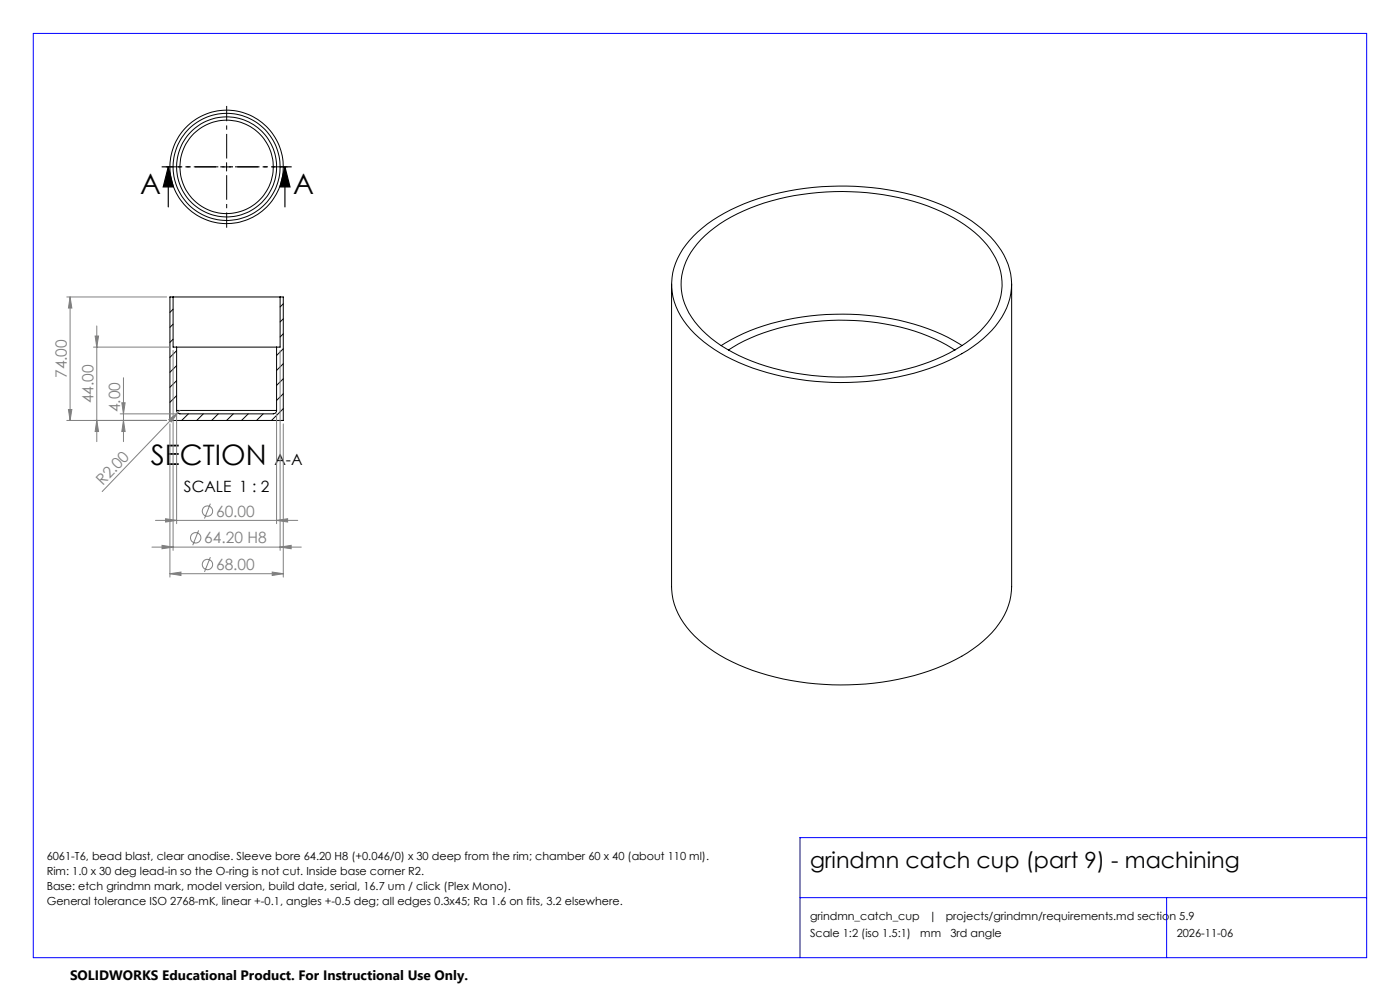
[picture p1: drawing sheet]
<svg xmlns="http://www.w3.org/2000/svg" width="420mm" height="297mm" viewBox="0 0 420 297" stroke-linecap="round" stroke-linejoin="round" font-family="sans-serif">
<g fill="none" stroke="#000" stroke-width=".3">
<path d="M66.7 50h2.5M68 48.8v2.5M208.1 70.7a52.4 52.4 0 0 1 26.2-13 83.5 83.5 0 0 1 48 3.6 39.1 39.1 0 0 1 18.1 13.7 18.5 18.5 0 0 1-1.7 22.7 43.7 43.7 0 0 1-20.1 12.8 82.8 82.8 0 0 1-56.9-1.8 37.1 37.1 0 0 1-17.5-14 18.6 18.6 0 0 1 2.7-22.7zM210.3 71.8a50.3 50.3 0 0 1 25.6-12.7 77.7 77.7 0 0 1 46.5 4.3 33 33 0 0 1 16.3 13.9 17.6 17.6 0 0 1-3.5 20.7 47.8 47.8 0 0 1-25 13.1 77.8 77.8 0 0 1-48.6-4.6 31.9 31.9 0 0 1-15.6-14.1 17.4 17.4 0 0 1 3.2-19.4zM51.1 89l-.1 .1M51.9 89h32.1M51.9 92.7l-.9 .9M51.9 97.2l-.9 .9M51.9 89h-.9v37h34v-37h-1M51.9 89v15h1.1M84 89v15h-1M85 91l-1 1"/>
<path d="M85 95.6l-1 .9M201.5 85.2v90.6a21.6 21.6 0 0 0 8.2 16 57.1 57.1 0 0 0 27.6 12.1 81.5 81.5 0 0 0 47.5-5.3 34.9 34.9 0 0 0 16.5-14.3 18.5 18.5 0 0 0 2.2-8.5v-90.6M51.9 101.7l-.9 .9M53 104h30M53 105.1l-2 2M53 109.6l-2 2M53 114.1l-2 2M53 118.6l-2 2M53 104v19M83 104v19M85 100l-1 1M85 104.5l-2 2"/>
<path d="M85 109l-2 2M85 113.5l-2 2M85 118l-2 2M216.4 103.6a66.7 66.7 0 0 1 36.4-9.4 68.7 68.7 0 0 1 35 8.8l.8 .6M218.5 104.9a62.9 62.9 0 0 1 35.5-8.9 61.5 61.5 0 0 1 32.5 8.9M53 123a1.02 1.02 0 0 0 1 1h28a1.02 1.02 0 0 0 1-1M53 123h30M56.5 124l-2 2M61 124l-2 2M65.5 124l-2 2M70 124l-2 2M74.5 124l-2 2"/>
<path d="M79 124l-2 2M85 122.5l-3.5 3.5"/>
<circle cx="68" cy="50" r="15"/>
<circle cx="68" cy="50" r="17"/>
<circle cx="68" cy="50" r="16"/>
<circle cx="68" cy="50" r="14"/>
</g>
<g fill="none" stroke="#808080" stroke-width=".3">
<path d="M20 89h30M21 89l.6 3.3h-1.1zM21 89v37M29 97.7v34.7M28 104h22.9M28.5 100.7h1.1l-.6 3.3zM37 113.2v19.2M51.9 105v60M84 105v60M20 126h30M20.5 122.7h1.1l-.6 3.3zM29 126l.6 3.3h-1.1z"/>
<path d="M36.1 124h16.9v32.9M36.5 120.7h1l-.5 3.3zM37 126l.5 3.3h-1zM50.6 125.8l2.7-2-1.9 2.7zM51 127v46M53.3 123.8l-22.6 23.5M54 123l-.7 .8M83 124v32.9M85 127v46M46.6 156h42.7M49.7 155.5l3.3 .5-3.3 .5zM59.6 159l-1.8 4.4"/>
<path d="M63.1 151l-1.8 4.4M83 156l3.3-.5v1zM45.6 164h44.8M48.6 163.4l3.3 .6-3.3 .5zM51 171.9l3.3-.5v1.1zM51 171.9h34M63.1 167l-1.8 4.4M81.7 171.4l3.3 .5-3.3 .6zM84 164l3.3-.6v1.1z"/>
<circle cx="62.2" cy="153.2" r="1.56"/>
<circle cx="58.7" cy="161.2" r="1.55"/>
<circle cx="62.2" cy="169.2" r="1.55"/>
</g>
<path d="M50.5 50l1.5 6h-3zM50.5 50v12M85.5 50l1.5 6h-3zM85.5 50v12" fill="none" stroke="#000" stroke-width=".35"/>
<path d="M65.5 50h-15.8M68 47.5v-15.7M68 52.5v15.8M70.5 50h15.8" fill="none" stroke="#000" stroke-width=".3" stroke-dasharray="15.2 1.3 1.3 1.3" stroke-dashoffset="7.9" stroke-linecap="butt"/>
<path d="M87.5 50h-39" fill="none" stroke="#000" stroke-width=".35" stroke-dasharray="6.3 1.3 1.3 1.3 1.3 1.3" stroke-dashoffset="2.7" stroke-linecap="butt"/>
<path d="M10 10h400v277h-400zM410 251h-170v36M240 269h170M350 269v18" fill="none" stroke="#00f" stroke-width=".3"/>
<path d="M85.5 50l1.5 6h-3zM50.5 50l1.5 6h-3z" fill="#000"/>
<g fill="#808080">
<path d="M50.6 125.8l2.7-2-1.9 2.7z"/>
<path d="M51 171.9l3.3-.5v1.1zM81.7 171.4l3.3 .5-3.3 .6zM48.6 163.4l3.3 .6-3.3 .5zM84 164l3.3-.6v1.1zM49.7 155.5l3.3 .5-3.3 .5zM83 156l3.3-.5v1z"/>
<path d="M37 126l.5 3.3h-1zM36.5 120.7h1l-.5 3.3zM29 126l.6 3.3h-1.1zM28.5 100.7h1.1l-.6 3.3zM20.5 122.7h1.1l-.6 3.3zM21 89l.6 3.3h-1.1z"/>
</g>
<g font-size="8.5">
<text x="42.1" y="58.2">A</text>
<text x="87.9" y="58.2">A</text>
<text x="45.2" y="139.2">SECTION</text>
</g>
<text font-size="6.7" x="243" y="260">grindmn catch cup (part 9) - machining</text>
<g font-size="4.7" fill="#808080">
<text x="20" y="113.3" transform="rotate(-90 20 113.3)">74.00</text>
<text x="28" y="120.8" transform="rotate(-90 28 120.8)">44.00</text>
<text x="36" y="123.5" transform="rotate(-90 36 123.5)">4.00</text>
<text x="30.8" y="145.7" transform="rotate(-46 30.8 145.7)">R2.00</text>
<text x="64.8" y="154.9">60.00</text>
<text x="61.3" y="162.9">64.20 H8</text>
<text x="64.8" y="170.9">68.00</text>
</g>
<g font-size="4.7">
<text x="82.3" y="139.2">A-A</text>
<text x="55.2" y="147.4">SCALE 1 : 2</text>
</g>
<text font-size="4.1" x="21" y="293.7">SOLIDWORKS Educational Product. For Instructional Use Only.</text>
<g font-size="3.3">
<text x="14" y="257.8">6061-T6, bead blast, clear anodise. Sleeve bore 64.20 H8 (+0.046/0) x 30 deep from the rim; chamber 60 x 40 (about 110 ml).</text>
<text x="14" y="262.3">Rim: 1.0 x 30 deg lead-in so the O-ring is not cut. Inside base corner R2.</text>
<text x="14" y="266.8">Base: etch grindmn mark, model version, build date, serial, 16.7 um / click (Plex Mono).</text>
<text x="14" y="271.3">General tolerance ISO 2768-mK, linear +-0.1, angles +-0.5 deg; all edges 0.3x45; Ra 1.6 on fits, 3.2 elsewhere.</text>
<text x="243" y="275.8">grindmn_catch_cup</text>
<text x="278.7" y="275.8">|</text>
<text x="283.7" y="275.8">projects/grindmn/requirements.md section 5.9</text>
<text x="243" y="280.8">Scale 1:2 (iso 1.5:1)</text>
<text x="276.1" y="280.8">mm</text>
<text x="285.1" y="280.8">3rd angle</text>
<text x="353" y="280.8">2026-11-06</text>
</g>
</svg>
